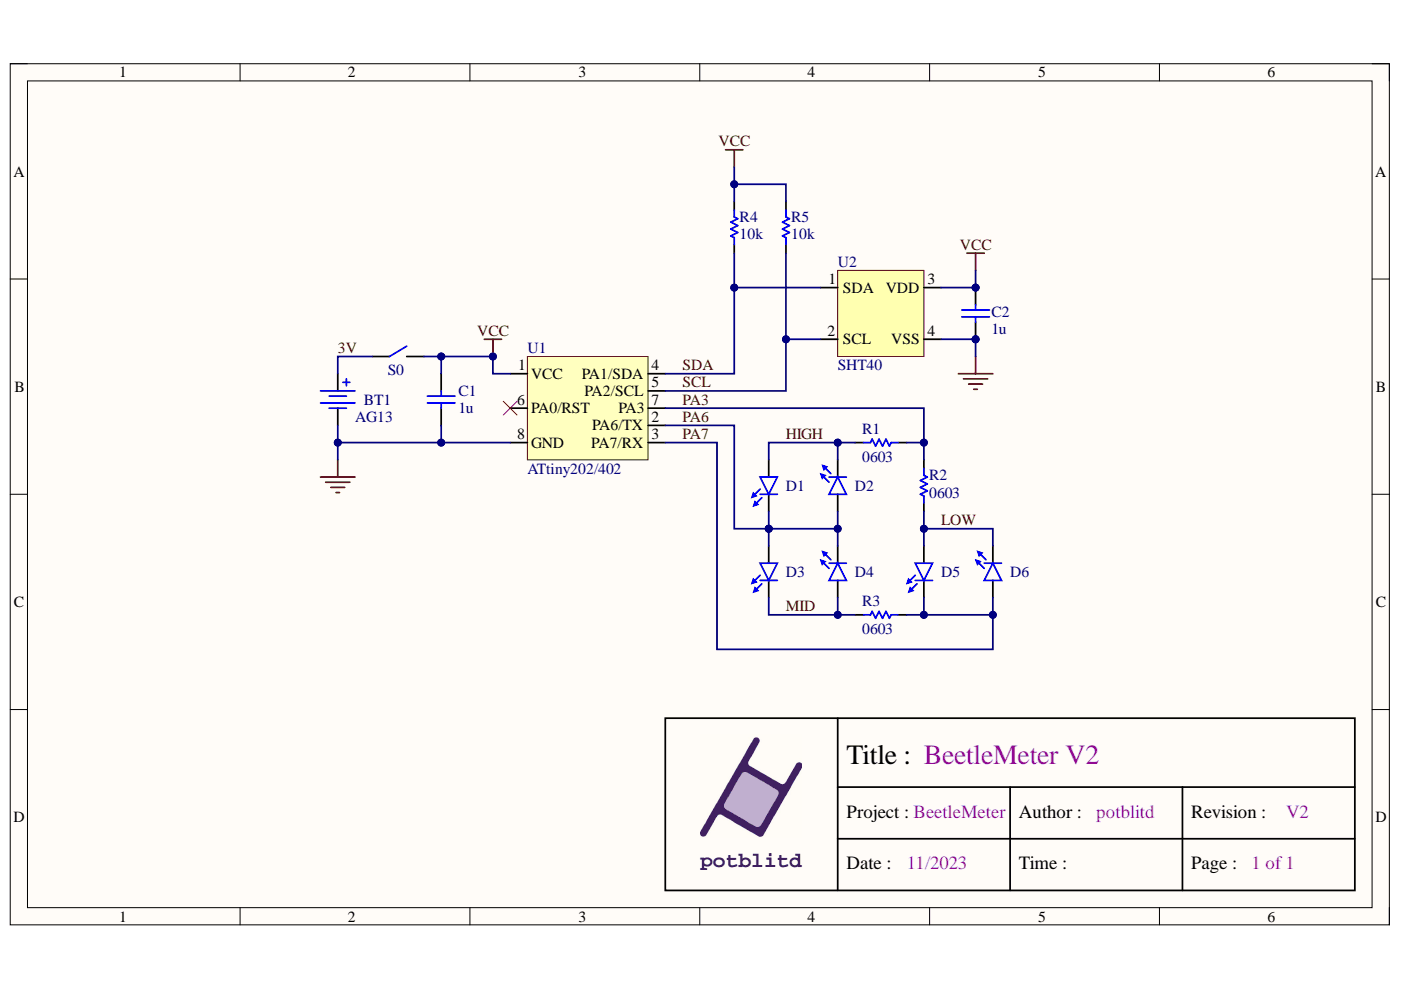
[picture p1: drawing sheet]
# Altium schematic sheet BeetleMeterV2.SchDoc
size 203 x 127 mm; SheetNumber: 1; SheetTotal: 1

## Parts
BT1  AG13  [AG13]
C1  value 1u  [0603C]  (hidden comment: Capacitor)
C2  value 1u  [0603C]  (hidden comment: Capacitor)
D1  LED  [0603D]  (value not drawn)
D2  LED  [0603D]  (value not drawn)
D3  LED  [0603D]  (value not drawn)
D4  LED  [0603D]  (value not drawn)
D5  LED  [0603D]  (value not drawn)
D6  LED  [0603D]  (value not drawn)
R1  value 0603  [0603R]  (hidden comment: Resistor)
R2  value 0603  [0603R]  (hidden comment: Resistor)
R3  value 0603  [0603R]  (hidden comment: Resistor)
R4  value 10k  [0603R]  (hidden comment: Resistor)
R5  value 10k  [0603R]  (hidden comment: Resistor)
S0  Switch  [SW_4.5*4.5]  (value not drawn)
U1  ATtiny202/402  [SOP-8]
U2  SHT40  [DFN-4-EP(1.5x1.5)]

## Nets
GND: BT1.2(-) C1.1 C2.2 U1.8(GND) U2.4(VSS)
VCC: C1.2 C2.1 R4.2 R5.2 S0.2 U1.1(VCC) U2.3(VDD)
3V: BT1.1(+) S0.1
HIGH: D1.1 D2.2 R1.1
LOW: D5.1 D6.2 R2.1
MID: D3.2 D4.1 R3.2
PA3: R1.2 R2.2 U1.7(PA3)
PA6: D1.2 D2.1 D3.1 D4.2 U1.2(PA6/TX)
PA7: D5.2 D6.1 R3.1 U1.3(PA7/RX)
SCL: R5.1 U1.5(PA2/SCL) U2.2(SCL)
SDA: R4.1 U1.4(PA1/SDA) U2.1(SDA)

Not connected (* = marked no-connect by the designer): U1 6(PA0/RST)*

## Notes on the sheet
- Title :
- BeetleMeter V2
- potblitd
- Project :
- Date :
- 11/2023
- BeetleMeter
- Author :
- Time :
- Revision :
- Page :
- 1 of 1
- V2
